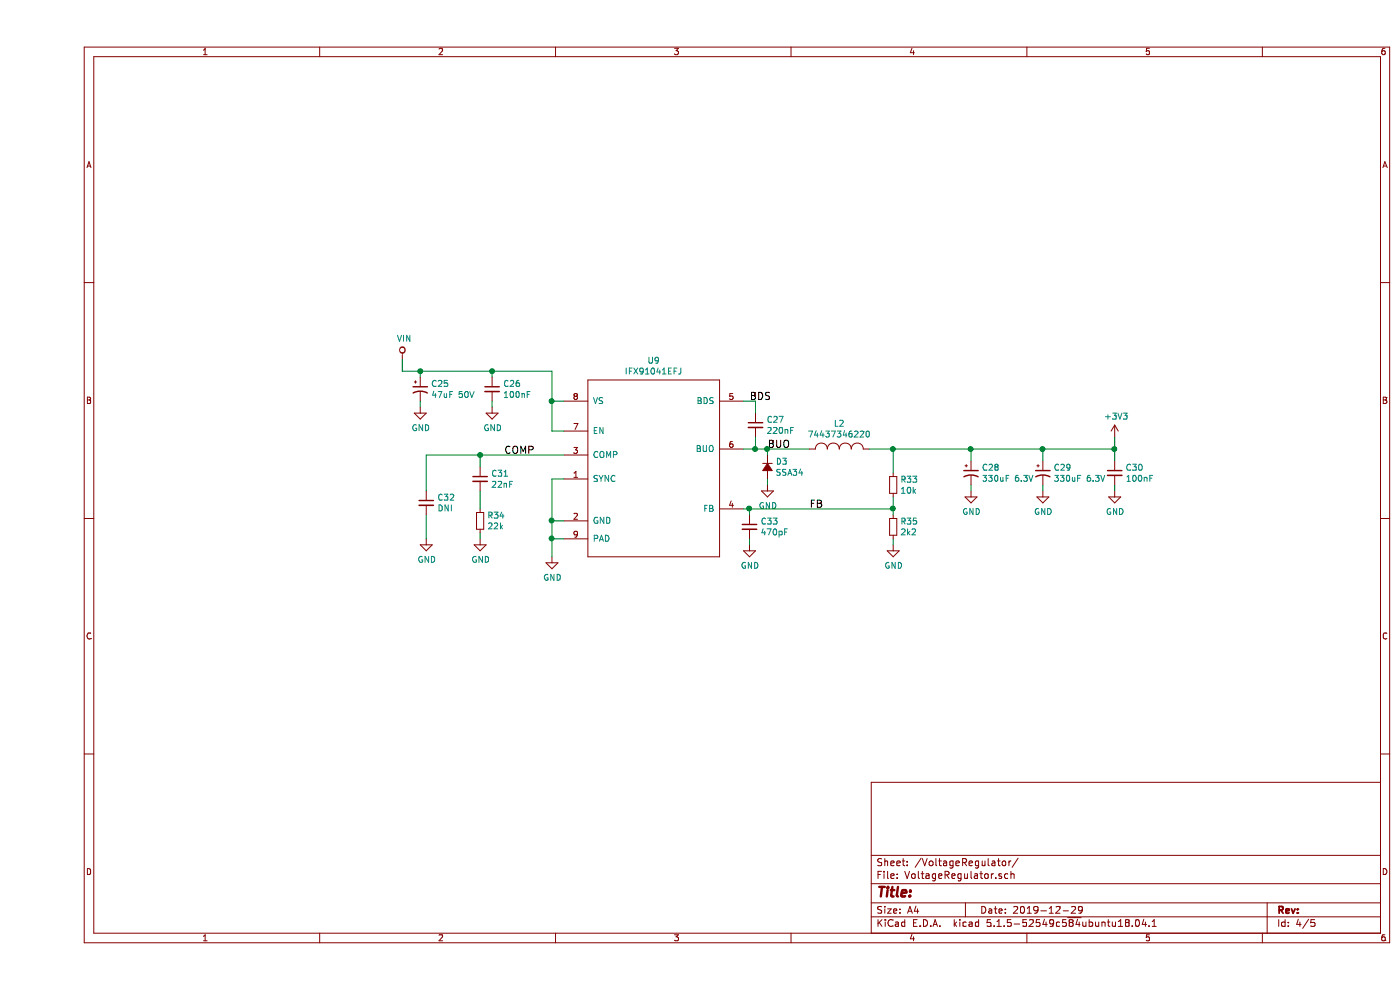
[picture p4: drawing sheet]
EESchema Schematic File Version 4
EELAYER 30 0
EELAYER END
$Descr A4 11693 8268
encoding utf-8
Sheet 4 5
Title ""
Date "2019-12-29"
Rev ""
Comp ""
Comment1 ""
Comment2 ""
Comment3 ""
Comment4 ""
$EndDescr
$Comp
L HighPowerMotorFeatherWing-rescue:IFX91041EFJ-voltage-regulators U9
U 1 1
P 5150 3850
F 0 "U9" H 5150 4690 50  0000 C CNN
F 1 "IFX91041EFJ" H 5150 4599 50  0000 C CNN
F 2 "SOIC:SOIC-8-1EP_3.9x4.9mm_Pitch1.27mm" H 5050 3750 50  0001 C CNN
F 3 "" H 5150 3850 50  0001 C CNN
	1    5150 3850
	1    0    0    -1  
$EndComp
$Comp
L power-supply:GND #PWR067
U 1 1
P 4300 4650
F 0 "#PWR067" H 4300 4400 50  0001 C CNN
F 1 "GND" H 4305 4477 50  0000 C CNN
F 2 "" H 4300 4650 50  0000 C CNN
F 3 "" H 4300 4650 50  0000 C CNN
	1    4300 4650
	1    0    0    -1  
$EndComp
Wire Wire Line
	4400 4000 4300 4000
Wire Wire Line
	4300 4000 4300 4350
Wire Wire Line
	4400 4500 4300 4500
Connection ~ 4300 4500
Wire Wire Line
	4300 4500 4300 4650
Wire Wire Line
	4400 4350 4300 4350
Connection ~ 4300 4350
Wire Wire Line
	4300 4350 4300 4500
$Comp
L devices:C_0603 C31
U 1 1
P 3700 4000
F 0 "C31" H 3792 4046 50  0000 L CNN
F 1 "22nF" H 3792 3955 50  0000 L CNN
F 2 "capacitors:C_0603" H 3700 3850 50  0001 C CNN
F 3 "" H 3700 4000 50  0000 C CNN
	1    3700 4000
	1    0    0    -1  
$EndComp
$Comp
L devices:R_0603 R34
U 1 1
P 3700 4350
F 0 "R34" H 3759 4396 50  0000 L CNN
F 1 "22k" H 3759 4305 50  0000 L CNN
F 2 "resistors:R_0603" H 3700 4200 50  0001 C CNN
F 3 "" H 3700 4350 50  0000 C CNN
	1    3700 4350
	1    0    0    -1  
$EndComp
$Comp
L devices:C_0603 C32
U 1 1
P 3250 4200
F 0 "C32" H 3342 4246 50  0000 L CNN
F 1 "DNI" H 3342 4155 50  0000 L CNN
F 2 "capacitors:C_0603" H 3250 4050 50  0001 C CNN
F 3 "" H 3250 4200 50  0000 C CNN
	1    3250 4200
	1    0    0    -1  
$EndComp
$Comp
L power-supply:GND #PWR064
U 1 1
P 3700 4500
F 0 "#PWR064" H 3700 4250 50  0001 C CNN
F 1 "GND" H 3705 4327 50  0000 C CNN
F 2 "" H 3700 4500 50  0000 C CNN
F 3 "" H 3700 4500 50  0000 C CNN
	1    3700 4500
	1    0    0    -1  
$EndComp
$Comp
L power-supply:GND #PWR063
U 1 1
P 3250 4500
F 0 "#PWR063" H 3250 4250 50  0001 C CNN
F 1 "GND" H 3255 4327 50  0000 C CNN
F 2 "" H 3250 4500 50  0000 C CNN
F 3 "" H 3250 4500 50  0000 C CNN
	1    3250 4500
	1    0    0    -1  
$EndComp
Wire Wire Line
	4400 3800 3700 3800
Wire Wire Line
	3250 3800 3250 4100
Wire Wire Line
	3250 4300 3250 4500
Wire Wire Line
	3700 4500 3700 4450
Wire Wire Line
	3700 4250 3700 4100
Wire Wire Line
	3700 3900 3700 3800
Connection ~ 3700 3800
Wire Wire Line
	3700 3800 3250 3800
$Comp
L devices:C_0603 C26
U 1 1
P 3800 3250
F 0 "C26" H 3892 3296 50  0000 L CNN
F 1 "100nF" H 3892 3205 50  0000 L CNN
F 2 "capacitors:C_0603" H 3800 3100 50  0001 C CNN
F 3 "" H 3800 3250 50  0000 C CNN
	1    3800 3250
	1    0    0    -1  
$EndComp
$Comp
L devices:C_0603 C33
U 1 1
P 5950 4400
F 0 "C33" H 6042 4446 50  0000 L CNN
F 1 "470pF" H 6042 4355 50  0000 L CNN
F 2 "capacitors:C_0603" H 5950 4250 50  0001 C CNN
F 3 "" H 5950 4400 50  0000 C CNN
	1    5950 4400
	1    0    0    -1  
$EndComp
$Comp
L power-supply:GND #PWR058
U 1 1
P 3800 3400
F 0 "#PWR058" H 3800 3150 50  0001 C CNN
F 1 "GND" H 3805 3227 50  0000 C CNN
F 2 "" H 3800 3400 50  0000 C CNN
F 3 "" H 3800 3400 50  0000 C CNN
	1    3800 3400
	1    0    0    -1  
$EndComp
$Comp
L power-supply:GND #PWR065
U 1 1
P 5950 4550
F 0 "#PWR065" H 5950 4300 50  0001 C CNN
F 1 "GND" H 5955 4377 50  0000 C CNN
F 2 "" H 5950 4550 50  0000 C CNN
F 3 "" H 5950 4550 50  0000 C CNN
	1    5950 4550
	1    0    0    -1  
$EndComp
$Comp
L devices:R_0603 R35
U 1 1
P 7150 4400
F 0 "R35" H 7209 4446 50  0000 L CNN
F 1 "2k2" H 7209 4355 50  0000 L CNN
F 2 "resistors:R_0603" H 7150 4250 50  0001 C CNN
F 3 "" H 7150 4400 50  0000 C CNN
	1    7150 4400
	1    0    0    -1  
$EndComp
$Comp
L devices:R_0603 R33
U 1 1
P 7150 4050
F 0 "R33" H 7209 4096 50  0000 L CNN
F 1 "10k" H 7209 4005 50  0000 L CNN
F 2 "resistors:R_0603" H 7150 3900 50  0001 C CNN
F 3 "" H 7150 4050 50  0000 C CNN
	1    7150 4050
	1    0    0    -1  
$EndComp
$Comp
L power-supply:GND #PWR066
U 1 1
P 7150 4550
F 0 "#PWR066" H 7150 4300 50  0001 C CNN
F 1 "GND" H 7155 4377 50  0000 C CNN
F 2 "" H 7150 4550 50  0000 C CNN
F 3 "" H 7150 4550 50  0000 C CNN
	1    7150 4550
	1    0    0    -1  
$EndComp
$Comp
L devices:C_0603 C27
U 1 1
P 6000 3550
F 0 "C27" H 6092 3596 50  0000 L CNN
F 1 "220nF" H 6092 3505 50  0000 L CNN
F 2 "capacitors:C_0603" H 6000 3400 50  0001 C CNN
F 3 "" H 6000 3550 50  0000 C CNN
	1    6000 3550
	1    0    0    -1  
$EndComp
$Comp
L L_power:74437346220 L2
U 1 1
P 6700 3750
F 0 "L2" H 6700 3965 50  0000 C CNN
F 1 "74437346220" H 6700 3874 50  0000 C CNN
F 2 "L_power:WE-LHMI70xx" H 6700 3873 50  0001 C CNN
F 3 "" H 6700 3750 50  0000 C CNN
	1    6700 3750
	1    0    0    -1  
$EndComp
$Comp
L devices:CP1_Small C28
U 1 1
P 7800 3950
F 0 "C28" H 7891 3996 50  0000 L CNN
F 1 "330uF 6.3V" H 7891 3905 50  0000 L CNN
F 2 "capacitors:TantalC_SizeD_EIA-7343_Wave" H 7900 3750 50  0001 C CNN
F 3 "" H 7800 3950 50  0000 C CNN
	1    7800 3950
	1    0    0    -1  
$EndComp
$Comp
L devices:CP1_Small C29
U 1 1
P 8400 3950
F 0 "C29" H 8491 3996 50  0000 L CNN
F 1 "330uF 6.3V" H 8491 3905 50  0000 L CNN
F 2 "capacitors:TantalC_SizeD_EIA-7343_Wave" H 8500 3750 50  0001 C CNN
F 3 "" H 8400 3950 50  0000 C CNN
	1    8400 3950
	1    0    0    -1  
$EndComp
$Comp
L devices:CP1_Small C25
U 1 1
P 3200 3250
F 0 "C25" H 3291 3296 50  0000 L CNN
F 1 "47uF 50V" H 3291 3205 50  0000 L CNN
F 2 "capacitors:TantalC_SizeD_EIA-7343_Wave" H 3300 3050 50  0001 C CNN
F 3 "" H 3200 3250 50  0000 C CNN
	1    3200 3250
	1    0    0    -1  
$EndComp
$Comp
L power-supply:GND #PWR057
U 1 1
P 3200 3400
F 0 "#PWR057" H 3200 3150 50  0001 C CNN
F 1 "GND" H 3205 3227 50  0000 C CNN
F 2 "" H 3200 3400 50  0000 C CNN
F 3 "" H 3200 3400 50  0000 C CNN
	1    3200 3400
	1    0    0    -1  
$EndComp
$Comp
L devices:C_0603 C30
U 1 1
P 9000 3950
F 0 "C30" H 9092 3996 50  0000 L CNN
F 1 "100nF" H 9092 3905 50  0000 L CNN
F 2 "capacitors:C_0603" H 9000 3800 50  0001 C CNN
F 3 "" H 9000 3950 50  0000 C CNN
	1    9000 3950
	1    0    0    -1  
$EndComp
$Comp
L power-supply:GND #PWR060
U 1 1
P 7800 4100
F 0 "#PWR060" H 7800 3850 50  0001 C CNN
F 1 "GND" H 7805 3927 50  0000 C CNN
F 2 "" H 7800 4100 50  0000 C CNN
F 3 "" H 7800 4100 50  0000 C CNN
	1    7800 4100
	1    0    0    -1  
$EndComp
$Comp
L power-supply:GND #PWR061
U 1 1
P 8400 4100
F 0 "#PWR061" H 8400 3850 50  0001 C CNN
F 1 "GND" H 8405 3927 50  0000 C CNN
F 2 "" H 8400 4100 50  0000 C CNN
F 3 "" H 8400 4100 50  0000 C CNN
	1    8400 4100
	1    0    0    -1  
$EndComp
$Comp
L power-supply:GND #PWR062
U 1 1
P 9000 4100
F 0 "#PWR062" H 9000 3850 50  0001 C CNN
F 1 "GND" H 9005 3927 50  0000 C CNN
F 2 "" H 9000 4100 50  0000 C CNN
F 3 "" H 9000 4100 50  0000 C CNN
	1    9000 4100
	1    0    0    -1  
$EndComp
$Comp
L power-supply:+3V3 #PWR059
U 1 1
P 9000 3650
F 0 "#PWR059" H 9000 3500 50  0001 C CNN
F 1 "+3V3" H 9015 3823 50  0000 C CNN
F 2 "" H 9000 3650 50  0000 C CNN
F 3 "" H 9000 3650 50  0000 C CNN
	1    9000 3650
	1    0    0    -1  
$EndComp
Wire Wire Line
	6950 3750 7150 3750
Wire Wire Line
	9000 3750 9000 3650
Wire Wire Line
	9000 3850 9000 3750
Connection ~ 9000 3750
Wire Wire Line
	8400 3850 8400 3750
Connection ~ 8400 3750
Wire Wire Line
	8400 3750 9000 3750
Wire Wire Line
	7800 3850 7800 3750
Connection ~ 7800 3750
Wire Wire Line
	7800 3750 8400 3750
Wire Wire Line
	7800 4050 7800 4100
Wire Wire Line
	8400 4050 8400 4100
Wire Wire Line
	9000 4050 9000 4100
Wire Wire Line
	7150 4150 7150 4250
Wire Wire Line
	7150 3950 7150 3750
Connection ~ 7150 3750
Wire Wire Line
	7150 3750 7800 3750
Wire Wire Line
	5900 3750 6000 3750
Wire Wire Line
	6000 3650 6000 3750
Connection ~ 6000 3750
Wire Wire Line
	6000 3750 6100 3750
Wire Wire Line
	5900 3350 6000 3350
Wire Wire Line
	6000 3350 6000 3450
Wire Wire Line
	5900 4250 5950 4250
Connection ~ 7150 4250
Wire Wire Line
	7150 4250 7150 4300
Wire Wire Line
	7150 4500 7150 4550
Wire Wire Line
	5950 4500 5950 4550
Wire Wire Line
	5950 4300 5950 4250
Connection ~ 5950 4250
Wire Wire Line
	5950 4250 7150 4250
Wire Wire Line
	3050 3100 3200 3100
Wire Wire Line
	4300 3100 4300 3350
Wire Wire Line
	4300 3600 4400 3600
Wire Wire Line
	4300 3350 4400 3350
Connection ~ 4300 3350
Wire Wire Line
	4300 3350 4300 3600
Wire Wire Line
	3800 3350 3800 3400
Wire Wire Line
	3200 3350 3200 3400
Wire Wire Line
	3200 3150 3200 3100
Connection ~ 3200 3100
Wire Wire Line
	3200 3100 3800 3100
Wire Wire Line
	3800 3150 3800 3100
Connection ~ 3800 3100
Wire Wire Line
	3800 3100 4300 3100
$Comp
L power-supply:VIN #PWR056
U 1 1
P 3050 3000
F 0 "#PWR056" H 3050 2850 50  0001 C CNN
F 1 "VIN" H 3067 3173 50  0000 C CNN
F 2 "" H 3050 3000 50  0000 C CNN
F 3 "" H 3050 3000 50  0000 C CNN
	1    3050 3000
	1    0    0    -1  
$EndComp
Wire Wire Line
	3050 3000 3050 3100
Text Label 3900 3800 0    60   ~ 0
COMP
Text Label 6100 3750 0    60   ~ 0
BUO
Text Label 5950 3350 0    60   ~ 0
BDS
Text Label 6450 4250 0    60   ~ 0
FB
$Comp
L devices:D_Small D3
U 1 1
P 6100 3900
F 0 "D3" V 6054 3968 50  0000 L CNN
F 1 "SSA34" V 6145 3968 50  0000 L CNN
F 2 "diodes:SMA_Standard" V 6100 3900 50  0001 C CNN
F 3 "" V 6100 3900 50  0000 C CNN
	1    6100 3900
	0    1    1    0   
$EndComp
$Comp
L power-supply:GND #PWR068
U 1 1
P 6100 4050
F 0 "#PWR068" H 6100 3800 50  0001 C CNN
F 1 "GND" H 6105 3877 50  0000 C CNN
F 2 "" H 6100 4050 50  0000 C CNN
F 3 "" H 6100 4050 50  0000 C CNN
	1    6100 4050
	1    0    0    -1  
$EndComp
Wire Wire Line
	6100 4050 6100 4000
Wire Wire Line
	6100 3800 6100 3750
Connection ~ 6100 3750
Wire Wire Line
	6100 3750 6450 3750
$EndSCHEMATC
